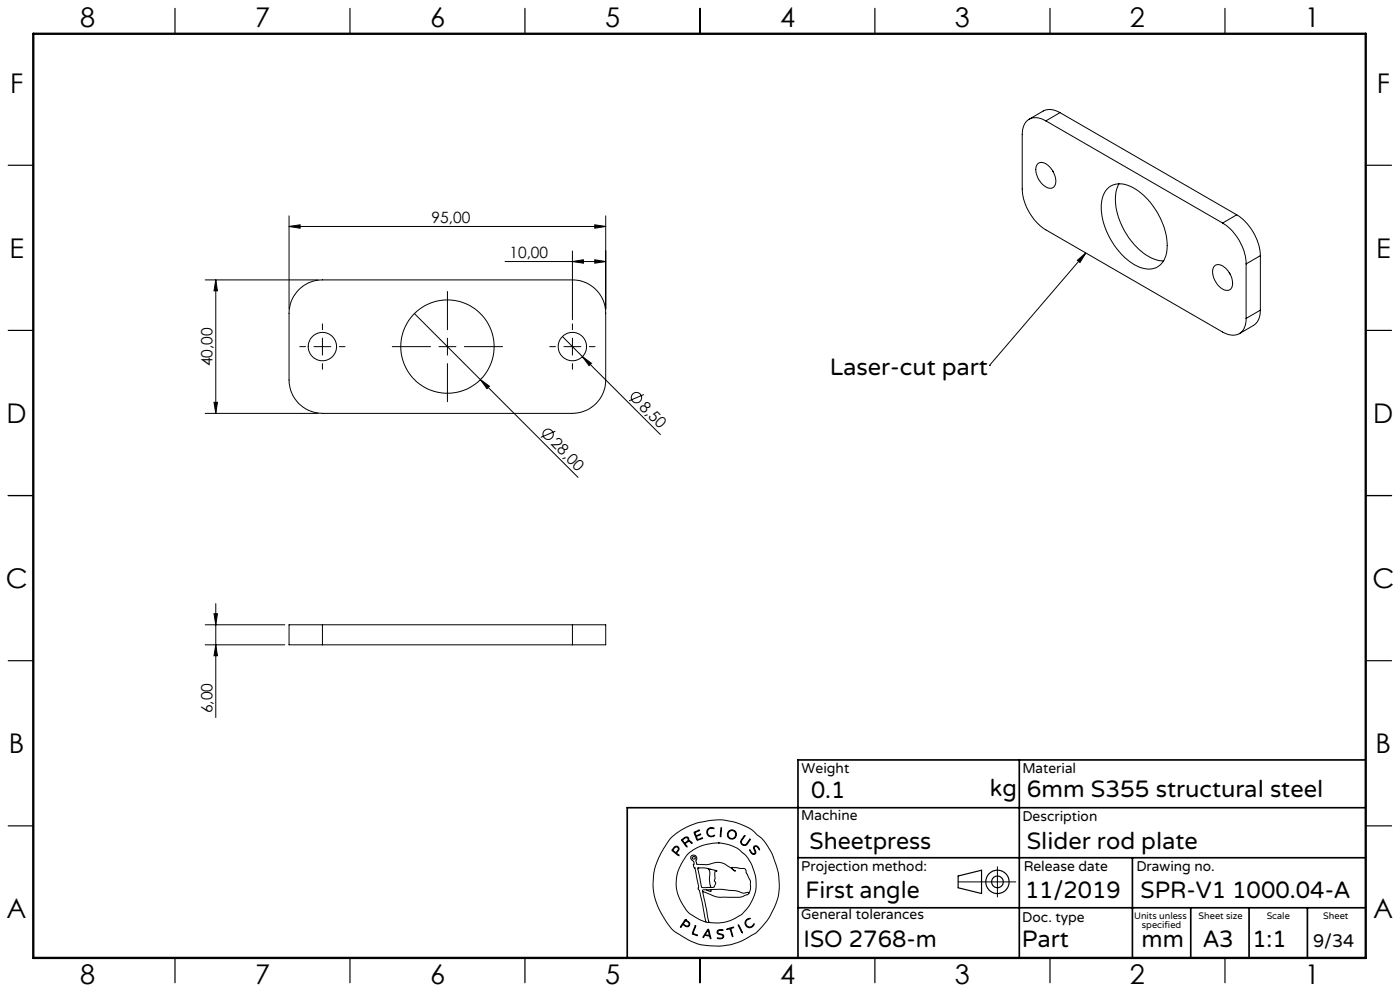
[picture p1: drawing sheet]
<svg xmlns="http://www.w3.org/2000/svg" width="420mm" height="297mm" viewBox="0 0 420 297" stroke-linecap="round" stroke-linejoin="round" font-family="sans-serif">
<g fill="none" stroke="#000" stroke-width=".3">
<path d="M313.8 36.2a4.3 4.3 0 0 0-6.5 1l-.5 1.7-.1 1.4v16.4a15.7 15.7 0 0 0 7.1 12.2l53 30.6a4.3 4.3 0 0 0 6.4-1l.4-1.1 .2-2M313.8 36.2l53 30.6M318 33.8a5.3 5.3 0 0 0-5-.5l-4.2 2.4M318 33.8l-4.2 2.4M318 33.8l53 30.6M311.4 49.1a2.59 2.59 0 0 1 3.5 .9 5.4 5.4 0 0 1 1.4 5.8 2.23 2.23 0 0 1-3.3-.3 5.5 5.5 0 0 1-1.8-6.2zM315.7 51.1l.3 .4M331.9 56.9a5.9 5.9 0 0 1 7.6-.8 21.1 21.1 0 0 1 10.6 19 5.6 5.6 0 0 1-8.4 4.9 21.1 21.1 0 0 1-11.2-19.4l.5-2.1zM335.7 55.1a13.1 13.1 0 0 0 .1 10.8 19.9 19.9 0 0 0 10.8 11.9l2.5 .4M86.7 67.9l3.3-.5v1zM86.7 64.7v27.9M86.7 67.9h95"/>
<path d="M151.5 78.4h30.2M171.7 78.4l3.3-.5v1zM171.7 75.2v20.6M178.4 67.4l3.3 .5-3.3 .5zM178.4 77.9l3.3 .5-3.3 .5zM181.7 64.7v27.9M323.2 78l2.6-2.2-1.8 2.9zM325.8 75.8l-29 33.7M364.4 79.7a2.64 2.64 0 0 1 3.5 .9 5 5 0 0 1 1.3 6.1 2.74 2.74 0 0 1-3.6-1 5.4 5.4 0 0 1-1.4-5.8zM366.8 66.8a15.4 15.4 0 0 1 7 12.3M371 64.4a15.7 15.7 0 0 1 7.1 12.2M371 64.4l-4.2 2.4"/>
<path d="M373.8 79.1v16.3M378.1 76.6l-4.3 2.5M378.1 76.6v16.4M61.6 83.9h33.9M64.7 83.9l.5 3.3h-1zM64.7 83.9v40M89.6 86.8a9.9 9.9 0 0 1 7.1-2.9h75a10 10 0 0 1 10 10v20a10 10 0 0 1-10 10h-75a10 10 0 0 1-10-10v-20a9.9 9.9 0 0 1 2.9-7.1zM96.7 97.1v1.7M124.3 94l19.8 19.8M134.2 87.3v11.5M171.7 97.1v1.7M368.8 81.7l.2 .5"/>
<path d="M378.1 93a5 5 0 0 1-2.1 4.5l-4.2 2.5M378.1 93l-4.3 2.4M89.9 103.9h1.8M94.2 103.9h5.1M96.7 101.3v5.1M96.7 109v1.7M101.8 103.9h1.7M117.7 103.9h11.5M131.7 103.9h5.1M134.2 101.3v5.1M134.2 109v11.4M139.3 103.9h11.5"/>
<path d="M144.1 113.8l2.7 1.9-.7 .8zM144.1 113.8l29.3 29.3M164.9 103.9h1.8M168.7 100.9l6 6M169.2 103.9h5.1M171.7 101.3v5.1M171.7 109v1.7M174.7 106.9l2.7 2-.7 .7zM174.7 106.9l23.4 23.3M176.8 103.9h1.7M193.1 118.2l-4.4 1.9M296.8 109.5h.1"/>
<path d="M61.6 123.9h33.9M64.2 120.6h1l-.5 3.3zM166.6 129.2l-4.4 1.9M61.6 193.2h23.8M61.6 187.3h23.8M64.2 183.9h1l-.5 3.4zM64.7 180.9v34.1M64.7 193.2l.5 3.3h-1zM96.7 187.3h-10v5.9h10M96.7 187.3v5.9M96.7 193.2h75M96.7 187.3h75"/>
<path d="M171.7 187.3h10v5.9h-10M171.7 187.3v5.9M201.3 251.1l2.8-2.2 4.5-2.1 4.8-1 3.2-.1 3.7 .7 3.3 1.2 2 1.1 2.8 2.4 1.5 1.8 1.8 3.2 1.8 5.3 .3 3.5-.2 3-.8 2.8-1.7 3.7-1.8 2.5a16.5 16.5 0 0 1-6.7 5l-3.3 1.2-2.9 .4h-3.4l-2.9-.4-3.7-1.5-3.8-2.3-1.1-.9-1.2-1.6-2.3-3.7-1.2-2.8-.6-2.2-.3-3.1 .3-3.5 .9-3.2 2-4zM202 254.1l.7-.5 .6 .1 .4 .6-.1 .6a.64 .64 0 0 0-.3 1.1l.4 .5-1.7-1.2a.52 .52 0 0 1-.4-.5 .52 .52 0 0 1 .4-.6zM202.4 254l.4-.2 .5 .1 .2 .5-.2 .4a.73 .73 0 0 1-.7 .6 .73 .73 0 0 1-.7-.7zM204.5 251.6l1.1-.7h.6l.4 .3 .1 .8 .6 .2 .3 .5-.8-.5-.6 .2a.61 .61 0 0 0-.6 .5 .61 .61 0 0 0 .5 .7l-.1 .3-1.5-2zM204.8 251.7l.8-.6h.6l.2 .6-.5 .6a.52 .52 0 0 1-.6 .3 .52 .52 0 0 1-.4-.5zM208.2 249.4l1.7-.6-1 .5a.57 .57 0 0 0-.2 .9 .57 .57 0 0 0 .9 0l.6-.2-.8 .5a.46 .46 0 0 0-.5 .4 .46 .46 0 0 0 .3 .5l.1 .2 1.5-.5-1.7 .7zM212.3 248.5l.8-.5 1 .2 .1 .2-.9-.2-.7 .3-.3 .5v.7l.1 .4 .6 .4 1.3-.2a.53 .53 0 0 1-.3 .5 .53 .53 0 0 1-.5 0l-.9-.2-.4-.4-.2-1zM215.5 252.6l2.7 .4 3 1.2 2.3 1.9 .9 1.2 1.3 2.2 1.1 3.8-.1 3.5-.8 2.5a11.7 11.7 0 0 1-8.9 7.2l-2.6 .1-1.7-.2M215.5 252.6l-4.1 .6-3.4 1.5-2.1 1.8-2.1 3.5-.5 1.4-.4 2 .1 3 .9 2.9 2 3.4a9.1 9.1 0 0 0 4 2.9l1.9 .8M215.5 252.6h.1"/>
<path d="M216.3 248.1h.2v.6l-.2 1.9-.2 .2zM223.3 250.5l.1-.1 .1 .2-1.1 1.6 .2 .7 .7 .3a3.3 3.3 0 0 0 1.7-1.7v.2l-1 1.5-.4 .2-.7-.1-.6-.5-.1-.6zM224.9 254.7l.7 .9 .5 .3 .4-.3-.4-1.4 .2-.6h.9l.7 1-.1 .1-.9-1-.5 .1-.1 .4 .5 1.4-.6 .5-.9-.5zM299.2 259.8v9M205.6 275.6l-1.4 2-.1 .2h.2a.69 .69 0 0 1 .6-.6 .69 .69 0 0 1 .8 .4l.9 .1 .3-.9-1.3-1.2M205.6 275.6h.1M205.6 275.9l-.3 .5M205.7 275.9l1 .9-.1 .6-.6 .1a.7 .7 0 0 1-.9-.9l.2-.2M205.7 275.9h.1M208.5 277.5l.2-.1v.2l-.5 1.4a.56 .56 0 0 0-.2 .7 .56 .56 0 0 0 .7 .3l.5 .4-1.6-.6zM209.3 260.2l2.3-.1 3.1 .8 .4 .3a.35 .35 0 0 0-.5-.2 .35 .35 0 0 0-.1 .5v1.8l-.2 .7 .4 .8-.4 1-.5 .2h-2.6a.85 .85 0 0 1-.8-.2 .85 .85 0 0 1-.1-.9zM209.4 260.1h.1"/>
<path d="M210.8 267.2l1.9 9.2M210.8 267.2l3.7 1.5 1.3 .2h6.3l2.1-.8 .4-.3M211.8 276.4h.9M211.9 266.7h-1.1v.5M212.1 260.2a2.12 2.12 0 0 1 .8 2.7v1.9l.3 .9-.3 .2M212.3 278.6l.1-.1a4.3 4.3 0 0 1 .9 2.6v.2h-.2a.74 .74 0 0 0-.8-.8l-.2-.1a.82 .82 0 0 0-1.1 .6l-.1-.3zM212.3 278.9l.4 .9a.4 .4 0 0 1-.1 .6 .4 .4 0 0 1-.6-.2l-.4-.1zM212.4 278.9h.1M212.7 276.4h.1M213 260.6h.1M213.3 266.6l3.2-.1 4.2 .4 2.3 .8 1.1-.2a.3 .3 0 0 1 .4-.1 .3 .3 0 0 1 .1 .4M213.3 266.6v.6l-1.4-.5"/>
<path d="M213.3 266.6l-1.4 .1M215.3 278.9l.6-.3 1 .1v.2h-1.4l-.2 .6 .3 .2 1.4 .5 .1 .5-.2 .4-.6 .3-1.1-.2h1.1l.6-.5-.3-.5-1.4-.5-.1-.4zM218 278.4l2.1-.5-.8 .4 .5 2.4-.8-2.3-.8 .2zM221.5 277.2l1.2 2.2v.2zM221.5 277.1h.1M224 275.6l.7-.4 .3 .1-.8 .4-.4 .6v.6l.5 .7 .9 .2 .9-.9a.41 .41 0 0 1 .1 .5 .41 .41 0 0 1-.4 .2l-1 .5-.9-.5-.4-1.1zM224.6 267.8l.5-1.4v-2.3l-1.7-3.8-3.9-.3 .3 .5 .8 .6h-.1l-3.1-2.2-1.7-.5-3.6 .7-3-.1-.3-.9 .3-.8-.3-.7-.6-.3-.7 .1-.3 .4v.4l1 1.1-.1 1.4 .4 .5 1.1 5.4-.2 .8 .4 .4 .3 1.1 1.7 8.5M287.4 264.3h17.3"/>
<circle cx="96.7" cy="103.9" r="4.3"/>
<circle cx="134.2" cy="103.9" r="14"/>
<circle cx="171.7" cy="103.9" r="4.2"/>
<circle cx="190.9" cy="119.2" r="1.55"/>
<circle cx="164.4" cy="130.2" r="1.55"/>
<circle cx="208.1" cy="257.1" r=".44"/>
<circle cx="219.5" cy="250.1" r="1.17"/>
<circle cx="219.6" cy="250.1" r="1.38"/>
</g>
<g fill="none" stroke="#000" stroke-width=".35">
<path d="M52.5 2.5v7.5M105 2.5v7.5M157.5 2.5v7.5M210 2.5v7.5M262.5 2.5v7.5M315 2.5v7.5M367.5 2.5v7.5M2.5 49.5h7.5M410 49.5h7.5M2.5 99h7.5M410 99h7.5M2.5 148.5h7.5"/>
<path d="M410 148.5h7.5M2.5 198h7.5M410 198h7.5M2.5 247.5h7.5M410 247.5h7.5M287.4 262.5l7.1-1.7v7l-7.1-1.7zM52.5 287v7.5M105 287v7.5M157.5 287v7.5M210 287v7.5M262.5 287v7.5M315 287v7.5"/>
<path d="M367.5 287v7.5"/>
<circle cx="299.2" cy="264.3" r="3.5"/>
<circle cx="299.2" cy="264.3" r="1.75"/>
</g>
<path d="M305.8 227.7v59.2M409.7 227.7h-170.3v59.2M239.4 257.1h170.3M339.7 257.1v29.9M409.7 242.1h-221.5v45M239.4 272.1h170.3M357.2 272.1v14.8M374.7 272.1v14.8M392.2 272.1v14.8" fill="none" stroke="#000" stroke-width=".5"/>
<path d="M10 10.1h399.7v277h-399.7z" fill="none" stroke="#000" stroke-width=".7"/>
<g fill="#000">
<path d="M323.2 78l2.6-2.2-1.8 2.9zM144.1 113.8l2.7 1.9-.7 .8zM174.7 106.9l2.7 2-.7 .7z"/>
<path d="M86.7 67.9l3.3-.5v1zM178.4 67.4l3.3 .5-3.3 .5zM171.7 78.4l3.3-.5v1zM178.4 77.9l3.3 .5-3.3 .5z"/>
<path d="M64.7 83.9l.5 3.3h-1zM64.2 120.6h1l-.5 3.3z"/>
<path d="M64.7 193.2l.5 3.3h-1zM64.2 183.9h1l-.5 3.4z"/>
</g>
<g font-size="8.1">
<text x="24" y="8">8</text>
<text x="76.5" y="8">7</text>
<text x="129" y="8">6</text>
<text x="181.5" y="8">5</text>
<text x="234" y="8">4</text>
<text x="286.5" y="8">3</text>
<text x="339" y="8">2</text>
<text x="391.5" y="8">1</text>
<text x="3" y="27.7">F</text>
<text x="413" y="27.7">F</text>
<text x="2.8" y="77.2">E</text>
<text x="412.8" y="77.2">E</text>
<text x="2" y="126.7">D</text>
<text x="412" y="126.7">D</text>
<text x="1.7" y="176.2">C</text>
<text x="411.7" y="176.2">C</text>
<text x="2.7" y="225.7">B</text>
<text x="412.7" y="225.7">B</text>
<text x="2" y="275.2">A</text>
<text x="412" y="275.2">A</text>
<text x="24" y="295">8</text>
<text x="76.5" y="295">7</text>
<text x="129" y="295">6</text>
<text x="181.5" y="295">5</text>
<text x="234" y="295">4</text>
<text x="286.5" y="295">3</text>
<text x="339" y="295">2</text>
<text x="391.5" y="295">1</text>
</g>
<g font-size="7.1">
<text x="248.9" y="112.3">Laser-cut part</text>
<text x="243.3" y="239.1">0.1</text>
<text x="297" y="238.5">kg</text>
<text x="308" y="239">6mm S355 structural steel</text>
<text x="242.9" y="254.4">Sheetpress</text>
<text x="308" y="254.4">Slider rod plate</text>
<text x="241.6" y="269.2">First angle</text>
<text x="307.5" y="269.2">11/2019</text>
<text x="342.2" y="269.2">SPR-V1 1000.04-A</text>
<text x="241.1" y="283.7">ISO 2768-m</text>
<text x="306.6" y="283.9">Part</text>
<text x="342.5" y="283.9">mm</text>
<text x="360.9" y="283.9">A3</text>
<text x="375.7" y="283.9">1:1</text>
</g>
<text font-size="5.4" x="393.9" y="283.7">9/34</text>
<g font-size="4.7">
<text x="129.5" y="66.8">95,00</text>
<text x="152.8" y="77.4">10,00</text>
<text x="63.7" y="109.8" transform="rotate(-90 63.7 109.8)">40,00</text>
<text x="191.6" y="122.2" transform="rotate(45 191.6 122.2)">8,50</text>
<text x="165.1" y="133.2" transform="rotate(45 165.1 133.2)">28,00</text>
<text x="63.7" y="213.7" transform="rotate(-90 63.7 213.7)">6,00</text>
</g>
<g font-size="4.2">
<text x="240.5" y="231.7">Weight</text>
<text x="306.7" y="231.7">Material</text>
<text x="240.4" y="245.9">Machine</text>
<text x="306.7" y="246.1">Description</text>
<text x="240.4" y="261.1">Projection method:</text>
<text x="307.1" y="261">Release date</text>
<text x="340.9" y="261">Drawing no.</text>
<text x="240.4" y="275.6">General tolerances</text>
<text x="306.7" y="276.3">Doc. type</text>
</g>
<g font-size="2.8">
<text x="340.2" y="275.3">Units unless</text>
<text x="359.6" y="275.3">Sheet size</text>
<text x="380" y="275.3">Scale</text>
<text x="396.9" y="275.3">Sheet</text>
<text x="342.6" y="278.2">specified</text>
</g>
</svg>
